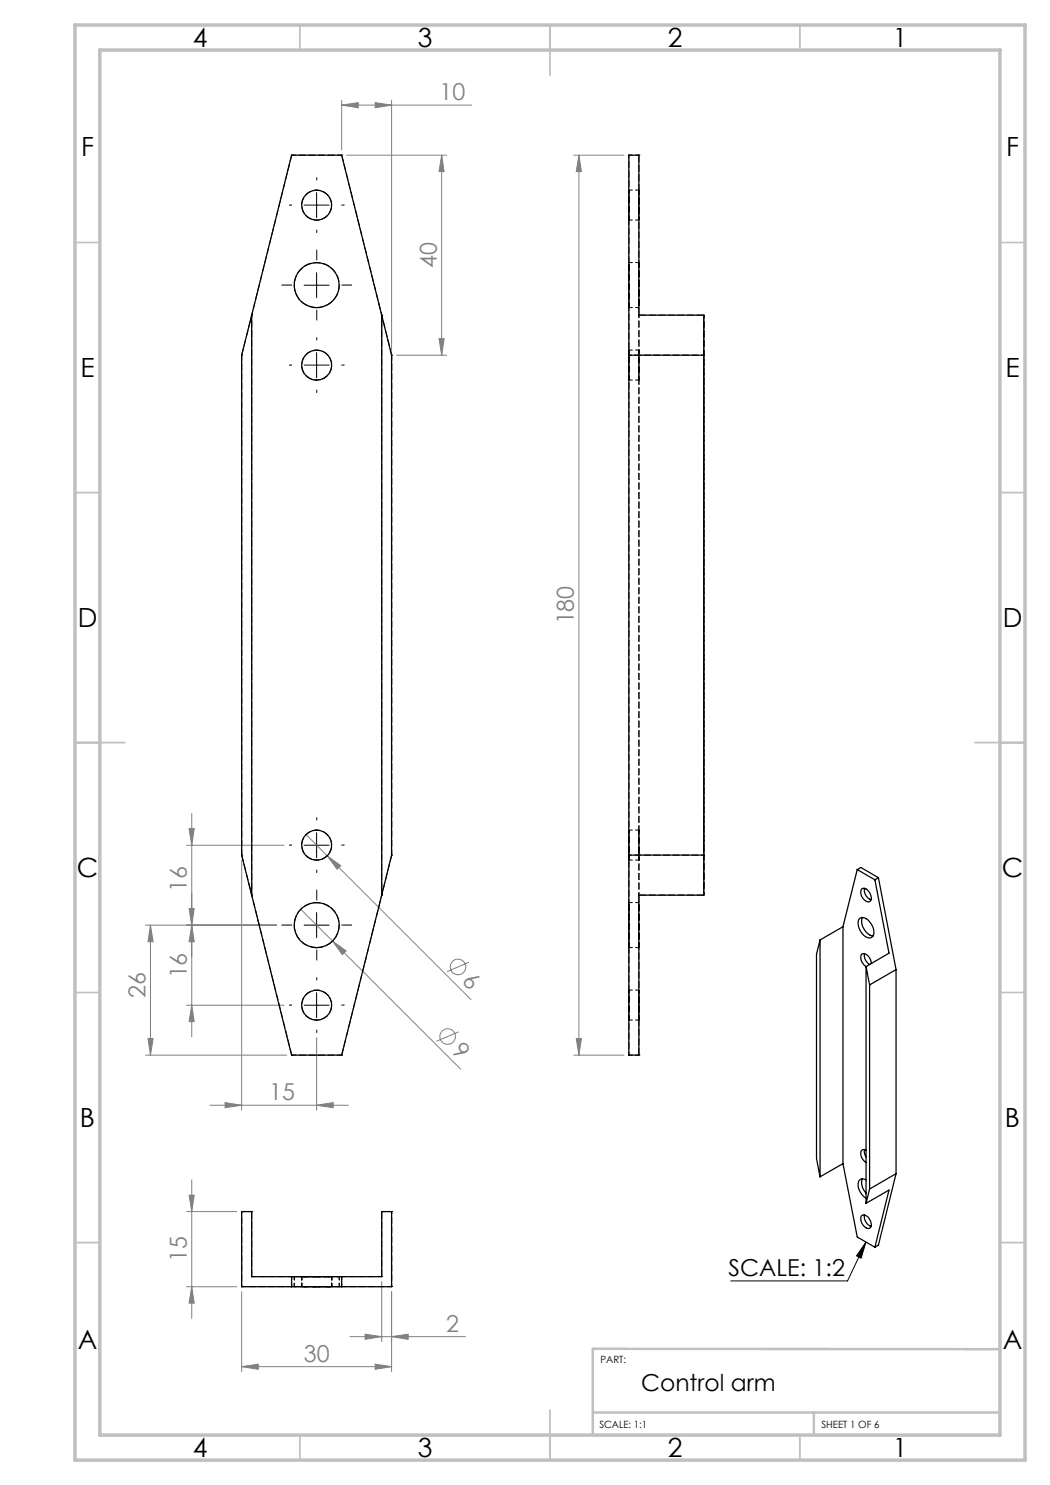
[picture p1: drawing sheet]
<svg xmlns="http://www.w3.org/2000/svg" width="210mm" height="297mm" viewBox="0 0 210 297" stroke-linecap="round" stroke-linejoin="round" font-family="sans-serif">
<g fill="none" stroke="#808080" stroke-width=".2">
<path d="M68.3 21l3.3-.5v1.1zM68.3 20v10M68.3 21h26.1M69.3 31h20M75 20.5l3.3 .5-3.3 .6zM78.3 20v50M88.3 31l.5 3.3h-1zM88.3 31v40M114.8 31h10M115.8 31l.5 3.3h-1zM115.8 31v180M79.3 71h10"/>
<path d="M87.8 67.7h1l-.5 3.3zM37.3 169h19.5M37.8 165.7h1l-.5 3.3zM38.3 162.7v44.7M48.3 172v50M61.2 166.9l4.2 4.3M65.4 171.2l2.8 1.9-.8 .7zM65.4 171.2l28.8 28.7M29.1 185h26.2M30.1 185l.5 3.3h-1zM30.1 185v26M37.8 181.7h1l-.5 3.3z"/>
<path d="M38.3 185l.5 3.3h-1zM60.1 181.9l6.4 6.3M66.5 188.2l2.7 2-.7 .7zM66.5 188.2l25.6 25.6M93.8 192.4l-4.4 1.9M29.1 211h28.2M29.6 207.7h1l-.5 3.3zM37.3 201h19.5M38.3 201l.5 3.3h-1zM63.3 207.5v14.5M91.7 206.4l-4.4 1.8M114.8 211h10"/>
<path d="M115.3 207.7h1l-.5 3.3zM37.8 239h1l-.5 3.3zM38.3 236v27.7M42 221h27.7M45 220.5l3.3 .5-3.3 .5zM63.3 221l3.3-.5v1zM37.3 242.3h10M37.3 257.3h10M38.3 257.3l.5 3.3h-1zM48.3 258.3v16.1M76.3 256.3v12M78.3 258.3v16.1"/>
<path d="M48.3 273.3l3.3-.5v1.1zM48.3 273.3h30M70 267.3h23.1M73 266.8l3.3 .5-3.3 .6zM75 272.8l3.3 .5-3.3 .6zM78.3 267.3l3.3-.5v1.1z"/>
<circle cx="91.6" cy="193.4" r="1.56"/>
<circle cx="89.5" cy="207.3" r="1.57"/>
</g>
<g fill="none" stroke="#000" stroke-width=".2">
<path d="M63.3 38.5v5M60.8 41h5M60.8 57h5M63.3 54.5v5M60.8 73h5M63.3 70.5v5M60.8 169h5M63.3 166.5v5M60.8 185h5M63.3 182.5v5M63.3 198.5v5M60.8 201h5"/>
<path d="M173.2 248.4l-3.7 7.8h-23.3M173.2 248.4l-1 3.2-.9-.4z"/>
</g>
<g fill="none" stroke="#000" stroke-width=".2" stroke-dasharray="15.2 1.3 1.3 1.3">
<path d="M63.3 36v-.5M58.3 41h-.5M58.3 57h-2M63.3 46v.5M63.3 52v-2M68.3 41h.5M68.3 57h2M58.3 73h-.5M63.3 62v2M63.3 68v-.5M63.3 78v.5M68.3 73h.5"/>
<path d="M58.3 169h-.5M63.3 164v-.5M63.3 174v.5M68.3 169h.5M58.3 185h-2M63.3 196v-.5M63.3 180v-2M63.3 190v2M68.3 185h2M58.3 201h-.5M63.3 206v.5M68.3 201h.5"/>
</g>
<g fill="none" stroke="#c0c0c0" stroke-width=".35">
<path d="M60 5v5M110 5v10M160 5v5M15 48.5h5M200 48.5h5M15 98.5h5M200 98.5h5M15 148.5h10M195 148.5h10M15 198.5h5M200 198.5h5M15 248.5h5"/>
<path d="M200 248.5h5M60 287v5M110 282v10M160 287v5"/>
</g>
<path d="M199.8 269.8h-81.2v17M118.6 282.5h81.2M162.8 282.5v4.3" fill="none" stroke="#c0c0c0" stroke-width=".5"/>
<path d="M15 5h190v287h-190zM20 10h180v277h-180z" fill="none" stroke="#c0c0c0" stroke-width=".7"/>
<path d="M173.2 248.4l-1 3.2-.9-.4z" fill="#000"/>
<g fill="#808080">
<path d="M65.4 171.2l2.8 1.9-.8 .7z"/>
<path d="M66.5 188.2l2.7 2-.7 .7z"/>
<path d="M63.3 221l3.3-.5v1zM45 220.5l3.3 .5-3.3 .5zM78.3 267.3l3.3-.5v1.1zM73 266.8l3.3 .5-3.3 .6z"/>
<path d="M68.3 21l3.3-.5v1.1zM75 20.5l3.3 .5-3.3 .6zM48.3 273.3l3.3-.5v1.1zM75 272.8l3.3 .5-3.3 .6z"/>
<path d="M38.3 201l.5 3.3h-1zM37.8 181.7h1l-.5 3.3zM38.3 185l.5 3.3h-1zM37.8 165.7h1l-.5 3.3zM115.3 207.7h1l-.5 3.3zM115.8 31l.5 3.3h-1z"/>
<path d="M88.3 31l.5 3.3h-1zM87.8 67.7h1l-.5 3.3zM30.1 185l.5 3.3h-1zM29.6 207.7h1l-.5 3.3zM37.8 239h1l-.5 3.3zM38.3 257.3l.5 3.3h-1z"/>
</g>
<g fill="none" stroke="#000" stroke-width=".25">
<path d="M125.8 31h2v32h13v116h-13v32h-2zM50.3 63l-2 8v100l2 8M50.3 63v116M50.3 63l8-32h10l8 32M76.3 63l2 8v100l-2 8M76.3 63v116M125.8 71h15M50.3 179l8 32h10l8-32M125.8 171h15M171.4 173.9l-2.8 11.4M171.4 173.9l3.6 2.1M171.4 173.9l.8-.4 3.5 2"/>
<path d="M172.3 177.8a1.11 1.11 0 0 1 1.6 .7l.3 .7a.78 .78 0 0 1-.3 1.1 .78 .78 0 0 1-1.1-.4l-.6-.9v-.7zM172.9 177.7a2.08 2.08 0 0 0 1.3 2.2M175 176l2.8 14.6-4.6 2.7M175.7 175.5l-.7 .5M175.7 175.5l3.5 18.4M164 188v47.4M164 188l-.7 2.8v40.9l.7 3.7M168.6 185.3v47.4M168.6 185.3l-4.6 2.7M171.8 183.8a1.54 1.54 0 0 1 2.3 .8 2.35 2.35 0 0 1 .3 2.8 1.73 1.73 0 0 1-2.2-1.1l-.5-1.2-.1-.7zM172.5 183.5a3 3 0 0 0 2.1 3.7M172.9 190.7a2.12 2.12 0 0 0 1 2.2"/>
<path d="M173.2 193.3l.7 3.7M173.2 193.3v47.4M173.9 197v40.8M174.3 192.7a2.26 2.26 0 0 0-1.5-2 .77 .77 0 0 0-.6 1.2l.5 1 .5 .4M179.2 193.9l-5.3 3.1M179.2 193.9v40.8M168.6 232.7l2.8 14.7 3.6 2M168.6 232.7l-4.6 2.7M172.5 235.8a2.85 2.85 0 0 0 .7 2.9M172.9 229.9v.8l.3 .7M173.2 230a.7 .7 0 0 0-.8 .1 .7 .7 0 0 0-.2 .8l.2 .7 .8 .9M173.2 236a1.03 1.03 0 0 0-1.2-.1 1.03 1.03 0 0 0-.4 1.3l.2 .8 .5 .8 .9 .8"/>
<path d="M173.9 237.8l-.7 2.9M179.2 234.7l-5.3 3.1M179.2 234.7l-3.5 14.3-.7 .4M48.3 242.3h2v13h26v-13h2v15h-30zM58.3 255.3v2M68.3 255.3v2M172.4 243.1a1.56 1.56 0 0 1 1.8 1.6 .73 .73 0 0 1-.3 1 .73 .73 0 0 1-1-.3 1.82 1.82 0 0 1-.5-2.3zM172.9 243a2.15 2.15 0 0 0 1.3 2.3M173.2 240.7l4.6-2.7-2.8 11.4"/>
<circle cx="63.3" cy="41" r="3"/>
<circle cx="63.3" cy="57" r="4.5"/>
<circle cx="63.3" cy="73" r="2.99"/>
<circle cx="63.3" cy="169" r="3"/>
<circle cx="63.3" cy="185" r="4.5"/>
<circle cx="63.3" cy="201" r="3"/>
</g>
<g fill="none" stroke="#000" stroke-width=".2" stroke-dasharray="1.3 .6">
<path d="M58.3 31h.1M58.3 31l-10 40M68.3 31h.1M125.8 31h.1M127.8 31h.1M48.3 71h.1M50.3 63h.1M76.3 63h.1M78.3 71h.1M78.3 71l-10-40M48.3 171h.1M48.3 171l10 40"/>
<path d="M50.3 179h.1M76.3 179h.1M78.3 171h.1M58.3 211h.1M68.3 211l10-40M68.3 211h.1M125.8 211h.1M127.8 211h.1M48.3 242.3h.1M48.3 257.3h.1M50.3 255.3h.1M50.3 242.3h.1"/>
<path d="M76.3 255.3h.1M76.3 242.3h.1M78.3 242.3h.1M78.3 257.3h.1"/>
</g>
<path d="M50.3 179v-116M76.3 179v-116M127.8 179v-116M140.8 179v-116" fill="none" stroke="#000" stroke-width=".2" stroke-dasharray="1.3 .6" stroke-dashoffset=".7"/>
<g fill="none" stroke="#000" stroke-width=".2" stroke-dasharray="1.3 .6" stroke-dashoffset=".4">
<path d="M58.3 31h10M127.8 38v6v-6M125.8 44v-6v6M125.8 76v-6v6M127.8 76v-6v6M140.8 63v8M125.8 172v-6v6M127.8 166v6v-6M140.8 171v8M58.3 211h10M125.8 204v-6v6M127.8 204v-6v6"/>
<path d="M58.3 257.3h-10M58.3 255.3h-8M58.3 257.3h10M63.3 257.3h-2.9h5.9h-3M63.3 255.3h3h-5.9h2.9M63.3 255.3h-2.9h5.9h-3M68.3 255.3h-10M76.3 255.3h-8M78.3 257.3h-10"/>
</g>
<path d="M63.3 61.5a4.5 4.5 0 0 1-4-6.5 4.5 4.5 0 0 1 7.6-.7 4.5 4.5 0 0 1-2.6 7.1l-1 .1M127.8 63v-32M140.8 63h-13M127.8 179h13M63.3 189.5a4.5 4.5 0 0 1-4-6.5 4.5 4.5 0 0 1 7.6-.7 4.5 4.5 0 0 1-2.6 7.1l-1 .1M127.8 211v-32M50.3 255.3v-13M76.3 242.3v13" fill="none" stroke="#000" stroke-width=".2" stroke-dasharray="1.3 .6" stroke-dashoffset="-.1"/>
<path d="M63.3 44a3 3 0 0 1-2.7-4.3 3 3 0 0 1 5.1-.6 3 3 0 0 1-1.6 4.8l-.8 .1M63.3 76a3 3 0 0 1-2.7-4.3 3 3 0 0 1 5.1-.6 3 3 0 0 1-1.6 4.8l-.8 .1M140.8 71h-15M63.3 172a3 3 0 0 1-2.7-4.3 3 3 0 0 1 5.1-.6 3 3 0 0 1-1.6 4.8l-.8 .1M140.8 171h-15M63.3 204a3 3 0 0 1-2.7-4.3 3 3 0 0 1 5.1-.6 3 3 0 0 1-1.6 4.8l-.8 .1M48.3 242.3v15M78.3 242.3v15" fill="none" stroke="#000" stroke-width=".2" stroke-dasharray="1.3 .6" stroke-dashoffset=".8"/>
<path d="M127.8 52.5v9v-9M125.8 61.5v-9v9M48.3 171v-100M78.3 171v-100M125.8 171v-100M140.8 171v-100M125.8 189.5v-9v9M127.8 189.5v-9v9M63.3 257.3h-4.4h8.9h-4.5M63.3 255.3h4.5h-8.9h4.4M63.3 255.3h-4.4h8.9h-4.5" fill="none" stroke="#000" stroke-width=".2" stroke-dasharray="1.3 .6" stroke-dashoffset=".2"/>
<g fill="none" stroke="#000" stroke-width=".2" stroke-dasharray="1.3 .6" stroke-dashoffset=".6">
<path d="M125.8 31h2M127.8 38h-2M125.8 44h2M127.8 52.5h-2M125.8 71v-40M125.8 61.5h2M125.8 76h2M127.8 70h-2M125.8 172h2M127.8 166h-2M125.8 189.5h2M127.8 180.5h-2"/>
<path d="M127.8 198h-2M125.8 211h2M125.8 211v-40M125.8 204h2M48.3 242.3h2M58.3 255.3v2M58.8 255.3v2M60.3 255.3v2M66.3 257.3v-2M67.8 257.3v-2M68.3 257.3v-2M76.3 242.3h2"/>
</g>
<g font-size="5.3">
<text x="38.5" y="9.5">4</text>
<text x="83.5" y="9.5">3</text>
<text x="133.6" y="9.5">2</text>
<text x="178.6" y="9.5">1</text>
<text x="16.2" y="31.2">F</text>
<text x="201.2" y="31.2">F</text>
<text x="16.1" y="75.5">E</text>
<text x="201.1" y="75.5">E</text>
<text x="15.5" y="125.5">D</text>
<text x="200.5" y="125.5">D</text>
<text x="15.4" y="175.5">C</text>
<text x="200.4" y="175.5">C</text>
<text x="16" y="225.5">B</text>
<text x="201" y="225.5">B</text>
<text x="15.5" y="269.8">A</text>
<text x="200.5" y="269.8">A</text>
<text x="38.5" y="291.5">4</text>
<text x="83.5" y="291.5">3</text>
<text x="133.6" y="291.5">2</text>
<text x="178.6" y="291.5">1</text>
</g>
<g font-size="4.7" fill="#808080">
<text x="87.9" y="20">10</text>
<text x="87.3" y="53.6" transform="rotate(-90 87.3 53.6)">40</text>
<text x="114.8" y="124.9" transform="rotate(-90 114.8 124.9)">180</text>
<text x="37.3" y="178.4" transform="rotate(-90 37.3 178.4)">16</text>
<text x="37.3" y="195.7" transform="rotate(-90 37.3 195.7)">16</text>
<text x="92.2" y="196.4" transform="rotate(45 92.2 196.4)">6</text>
<text x="29.1" y="199.6" transform="rotate(-90 29.1 199.6)">26</text>
<text x="90.1" y="210.3" transform="rotate(45 90.1 210.3)">9</text>
<text x="53.8" y="220">15</text>
<text x="37.3" y="252.4" transform="rotate(-90 37.3 252.4)">15</text>
<text x="89.2" y="266.3">2</text>
<text x="60.8" y="272.3">30</text>
</g>
<g font-size="4.7">
<text x="145.7" y="255.2">SCALE: 1:2</text>
<text x="128.2" y="278.2">Control arm</text>
</g>
<g font-size="2">
<text x="120.1" y="272.5">PART:</text>
<text x="119.9" y="285.6">SCALE: 1:1</text>
<text x="164.3" y="285.6">SHEET 1 OF 6</text>
</g>
</svg>
